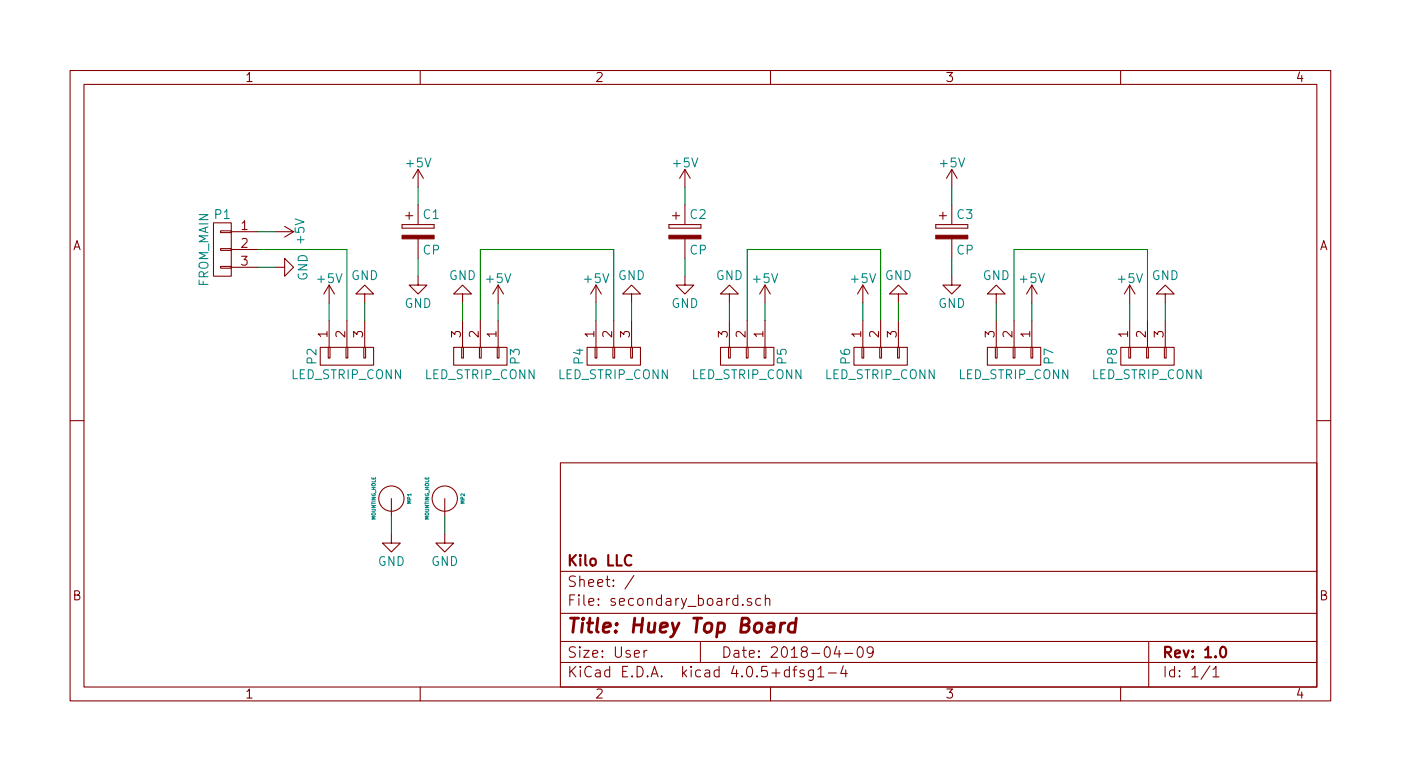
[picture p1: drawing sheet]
EESchema Schematic File Version 2
LIBS:power
LIBS:device
LIBS:transistors
LIBS:conn
LIBS:linear
LIBS:regul
LIBS:74xx
LIBS:cmos4000
LIBS:adc-dac
LIBS:memory
LIBS:xilinx
LIBS:microcontrollers
LIBS:dsp
LIBS:microchip
LIBS:analog_switches
LIBS:motorola
LIBS:texas
LIBS:intel
LIBS:audio
LIBS:interface
LIBS:digital-audio
LIBS:philips
LIBS:display
LIBS:cypress
LIBS:siliconi
LIBS:opto
LIBS:atmel
LIBS:contrib
LIBS:valves
LIBS:huey
LIBS:secondary_board-cache
EELAYER 25 0
EELAYER END
$Descr User 7874 4331
encoding utf-8
Sheet 1 1
Title "Huey Top Board"
Date "2018-04-09"
Rev "1.0"
Comp "Kilo LLC"
Comment1 ""
Comment2 ""
Comment3 ""
Comment4 ""
$EndDescr
$Comp
L CONN_01X03 P1
U 1 1
P 1250 1400
F 0 "P1" H 1250 1600 50  0000 C CNN
F 1 "FROM_MAIN" V 1350 1400 50  0000 C CNN
F 2 "Huey:LED_BOARD_CONNECTOR" H 1250 1400 50  0001 C CNN
F 3 "" H 1250 1400 50  0000 C CNN
	1    1250 1400
	-1   0    0    -1  
$EndComp
$Comp
L GND #PWR01
U 1 1
P 1550 1500
F 0 "#PWR01" H 1550 1250 50  0001 C CNN
F 1 "GND" H 1550 1350 50  0000 C CNN
F 2 "" H 1550 1500 50  0000 C CNN
F 3 "" H 1550 1500 50  0000 C CNN
	1    1550 1500
	0    -1   -1   0   
$EndComp
Wire Wire Line
	1550 1500 1450 1500
$Comp
L +5V #PWR02
U 1 1
P 1550 1300
F 0 "#PWR02" H 1550 1150 50  0001 C CNN
F 1 "+5V" H 1550 1440 50  0000 C CNN
F 2 "" H 1550 1300 50  0000 C CNN
F 3 "" H 1550 1300 50  0000 C CNN
	1    1550 1300
	0    1    1    0   
$EndComp
Wire Wire Line
	1550 1300 1450 1300
Wire Wire Line
	1450 1400 1950 1400
Wire Wire Line
	1950 1400 1950 1800
$Comp
L CONN_01X03 P2
U 1 1
P 1950 2000
F 0 "P2" H 1950 2200 50  0000 C CNN
F 1 "LED_STRIP_CONN" V 2050 2000 50  0000 C CNN
F 2 "Huey:LED_STRIP_CONN" H 1950 2000 50  0001 C CNN
F 3 "" H 1950 2000 50  0000 C CNN
	1    1950 2000
	0    -1   1    0   
$EndComp
$Comp
L GND #PWR03
U 1 1
P 2050 1700
F 0 "#PWR03" H 2050 1450 50  0001 C CNN
F 1 "GND" H 2050 1550 50  0000 C CNN
F 2 "" H 2050 1700 50  0000 C CNN
F 3 "" H 2050 1700 50  0000 C CNN
	1    2050 1700
	-1   0    0    1   
$EndComp
Wire Wire Line
	2050 1700 2050 1800
$Comp
L +5V #PWR04
U 1 1
P 1850 1700
F 0 "#PWR04" H 1850 1550 50  0001 C CNN
F 1 "+5V" H 1850 1840 50  0000 C CNN
F 2 "" H 1850 1700 50  0000 C CNN
F 3 "" H 1850 1700 50  0000 C CNN
	1    1850 1700
	1    0    0    -1  
$EndComp
Wire Wire Line
	1850 1700 1850 1800
Wire Wire Line
	2700 1400 2700 1800
$Comp
L CONN_01X03 P3
U 1 1
P 2700 2000
F 0 "P3" H 2700 2200 50  0000 C CNN
F 1 "LED_STRIP_CONN" V 2800 2000 50  0000 C CNN
F 2 "Huey:LED_STRIP_CONN" H 2700 2000 50  0001 C CNN
F 3 "" H 2700 2000 50  0000 C CNN
	1    2700 2000
	0    1    1    0   
$EndComp
$Comp
L GND #PWR05
U 1 1
P 2600 1700
F 0 "#PWR05" H 2600 1450 50  0001 C CNN
F 1 "GND" H 2600 1550 50  0000 C CNN
F 2 "" H 2600 1700 50  0000 C CNN
F 3 "" H 2600 1700 50  0000 C CNN
	1    2600 1700
	1    0    0    1   
$EndComp
Wire Wire Line
	2600 1700 2600 1800
$Comp
L +5V #PWR06
U 1 1
P 2800 1700
F 0 "#PWR06" H 2800 1550 50  0001 C CNN
F 1 "+5V" H 2800 1840 50  0000 C CNN
F 2 "" H 2800 1700 50  0000 C CNN
F 3 "" H 2800 1700 50  0000 C CNN
	1    2800 1700
	-1   0    0    -1  
$EndComp
Wire Wire Line
	2800 1700 2800 1800
Wire Wire Line
	3450 1400 3450 1800
$Comp
L CONN_01X03 P4
U 1 1
P 3450 2000
F 0 "P4" H 3450 2200 50  0000 C CNN
F 1 "LED_STRIP_CONN" V 3550 2000 50  0000 C CNN
F 2 "Huey:LED_STRIP_CONN" H 3450 2000 50  0001 C CNN
F 3 "" H 3450 2000 50  0000 C CNN
	1    3450 2000
	0    -1   1    0   
$EndComp
$Comp
L GND #PWR07
U 1 1
P 3550 1700
F 0 "#PWR07" H 3550 1450 50  0001 C CNN
F 1 "GND" H 3550 1550 50  0000 C CNN
F 2 "" H 3550 1700 50  0000 C CNN
F 3 "" H 3550 1700 50  0000 C CNN
	1    3550 1700
	-1   0    0    1   
$EndComp
Wire Wire Line
	3550 1700 3550 1800
$Comp
L +5V #PWR08
U 1 1
P 3350 1700
F 0 "#PWR08" H 3350 1550 50  0001 C CNN
F 1 "+5V" H 3350 1840 50  0000 C CNN
F 2 "" H 3350 1700 50  0000 C CNN
F 3 "" H 3350 1700 50  0000 C CNN
	1    3350 1700
	1    0    0    -1  
$EndComp
Wire Wire Line
	3350 1700 3350 1800
Wire Wire Line
	4200 1400 4200 1800
$Comp
L CONN_01X03 P5
U 1 1
P 4200 2000
F 0 "P5" H 4200 2200 50  0000 C CNN
F 1 "LED_STRIP_CONN" V 4300 2000 50  0000 C CNN
F 2 "Huey:LED_STRIP_CONN" H 4200 2000 50  0001 C CNN
F 3 "" H 4200 2000 50  0000 C CNN
	1    4200 2000
	0    1    1    0   
$EndComp
$Comp
L GND #PWR09
U 1 1
P 4100 1700
F 0 "#PWR09" H 4100 1450 50  0001 C CNN
F 1 "GND" H 4100 1550 50  0000 C CNN
F 2 "" H 4100 1700 50  0000 C CNN
F 3 "" H 4100 1700 50  0000 C CNN
	1    4100 1700
	1    0    0    1   
$EndComp
Wire Wire Line
	4100 1700 4100 1800
$Comp
L +5V #PWR010
U 1 1
P 4300 1700
F 0 "#PWR010" H 4300 1550 50  0001 C CNN
F 1 "+5V" H 4300 1840 50  0000 C CNN
F 2 "" H 4300 1700 50  0000 C CNN
F 3 "" H 4300 1700 50  0000 C CNN
	1    4300 1700
	-1   0    0    -1  
$EndComp
Wire Wire Line
	4300 1700 4300 1800
Wire Wire Line
	4950 1400 4950 1800
$Comp
L CONN_01X03 P6
U 1 1
P 4950 2000
F 0 "P6" H 4950 2200 50  0000 C CNN
F 1 "LED_STRIP_CONN" V 5050 2000 50  0000 C CNN
F 2 "Huey:LED_STRIP_CONN" H 4950 2000 50  0001 C CNN
F 3 "" H 4950 2000 50  0000 C CNN
	1    4950 2000
	0    -1   1    0   
$EndComp
$Comp
L GND #PWR011
U 1 1
P 5050 1700
F 0 "#PWR011" H 5050 1450 50  0001 C CNN
F 1 "GND" H 5050 1550 50  0000 C CNN
F 2 "" H 5050 1700 50  0000 C CNN
F 3 "" H 5050 1700 50  0000 C CNN
	1    5050 1700
	-1   0    0    1   
$EndComp
Wire Wire Line
	5050 1700 5050 1800
$Comp
L +5V #PWR012
U 1 1
P 4850 1700
F 0 "#PWR012" H 4850 1550 50  0001 C CNN
F 1 "+5V" H 4850 1840 50  0000 C CNN
F 2 "" H 4850 1700 50  0000 C CNN
F 3 "" H 4850 1700 50  0000 C CNN
	1    4850 1700
	1    0    0    -1  
$EndComp
Wire Wire Line
	4850 1700 4850 1800
Wire Wire Line
	5700 1400 5700 1800
$Comp
L CONN_01X03 P7
U 1 1
P 5700 2000
F 0 "P7" H 5700 2200 50  0000 C CNN
F 1 "LED_STRIP_CONN" V 5800 2000 50  0000 C CNN
F 2 "Huey:LED_STRIP_CONN" H 5700 2000 50  0001 C CNN
F 3 "" H 5700 2000 50  0000 C CNN
	1    5700 2000
	0    1    1    0   
$EndComp
$Comp
L GND #PWR013
U 1 1
P 5600 1700
F 0 "#PWR013" H 5600 1450 50  0001 C CNN
F 1 "GND" H 5600 1550 50  0000 C CNN
F 2 "" H 5600 1700 50  0000 C CNN
F 3 "" H 5600 1700 50  0000 C CNN
	1    5600 1700
	1    0    0    1   
$EndComp
Wire Wire Line
	5600 1700 5600 1800
$Comp
L +5V #PWR014
U 1 1
P 5800 1700
F 0 "#PWR014" H 5800 1550 50  0001 C CNN
F 1 "+5V" H 5800 1840 50  0000 C CNN
F 2 "" H 5800 1700 50  0000 C CNN
F 3 "" H 5800 1700 50  0000 C CNN
	1    5800 1700
	-1   0    0    -1  
$EndComp
Wire Wire Line
	5800 1700 5800 1800
Wire Wire Line
	6450 1400 6450 1800
$Comp
L CONN_01X03 P8
U 1 1
P 6450 2000
F 0 "P8" H 6450 2200 50  0000 C CNN
F 1 "LED_STRIP_CONN" V 6550 2000 50  0000 C CNN
F 2 "Huey:LED_STRIP_CONN" H 6450 2000 50  0001 C CNN
F 3 "" H 6450 2000 50  0000 C CNN
	1    6450 2000
	0    -1   1    0   
$EndComp
$Comp
L GND #PWR015
U 1 1
P 6550 1700
F 0 "#PWR015" H 6550 1450 50  0001 C CNN
F 1 "GND" H 6550 1550 50  0000 C CNN
F 2 "" H 6550 1700 50  0000 C CNN
F 3 "" H 6550 1700 50  0000 C CNN
	1    6550 1700
	-1   0    0    1   
$EndComp
Wire Wire Line
	6550 1700 6550 1800
$Comp
L +5V #PWR016
U 1 1
P 6350 1700
F 0 "#PWR016" H 6350 1550 50  0001 C CNN
F 1 "+5V" H 6350 1840 50  0000 C CNN
F 2 "" H 6350 1700 50  0000 C CNN
F 3 "" H 6350 1700 50  0000 C CNN
	1    6350 1700
	1    0    0    -1  
$EndComp
Wire Wire Line
	6350 1700 6350 1800
Wire Wire Line
	2700 1400 3450 1400
Wire Wire Line
	4200 1400 4950 1400
Wire Wire Line
	5700 1400 6450 1400
$Comp
L CP C1
U 1 1
P 2350 1300
F 0 "C1" H 2375 1400 50  0000 L CNN
F 1 "CP" H 2375 1200 50  0000 L CNN
F 2 "Capacitors_ThroughHole:C_Radial_D10_L13_P5" H 2388 1150 50  0001 C CNN
F 3 "" H 2350 1300 50  0000 C CNN
	1    2350 1300
	1    0    0    -1  
$EndComp
$Comp
L +5V #PWR017
U 1 1
P 2350 1050
F 0 "#PWR017" H 2350 900 50  0001 C CNN
F 1 "+5V" H 2350 1190 50  0000 C CNN
F 2 "" H 2350 1050 50  0000 C CNN
F 3 "" H 2350 1050 50  0000 C CNN
	1    2350 1050
	1    0    0    -1  
$EndComp
$Comp
L GND #PWR018
U 1 1
P 2350 1550
F 0 "#PWR018" H 2350 1300 50  0001 C CNN
F 1 "GND" H 2350 1400 50  0000 C CNN
F 2 "" H 2350 1550 50  0000 C CNN
F 3 "" H 2350 1550 50  0000 C CNN
	1    2350 1550
	1    0    0    -1  
$EndComp
Wire Wire Line
	2350 1450 2350 1550
Wire Wire Line
	2350 1050 2350 1150
$Comp
L CP C2
U 1 1
P 3850 1300
F 0 "C2" H 3875 1400 50  0000 L CNN
F 1 "CP" H 3875 1200 50  0000 L CNN
F 2 "Capacitors_ThroughHole:C_Radial_D10_L13_P5" H 3888 1150 50  0001 C CNN
F 3 "" H 3850 1300 50  0000 C CNN
	1    3850 1300
	1    0    0    -1  
$EndComp
$Comp
L +5V #PWR019
U 1 1
P 3850 1050
F 0 "#PWR019" H 3850 900 50  0001 C CNN
F 1 "+5V" H 3850 1190 50  0000 C CNN
F 2 "" H 3850 1050 50  0000 C CNN
F 3 "" H 3850 1050 50  0000 C CNN
	1    3850 1050
	1    0    0    -1  
$EndComp
$Comp
L GND #PWR020
U 1 1
P 3850 1550
F 0 "#PWR020" H 3850 1300 50  0001 C CNN
F 1 "GND" H 3850 1400 50  0000 C CNN
F 2 "" H 3850 1550 50  0000 C CNN
F 3 "" H 3850 1550 50  0000 C CNN
	1    3850 1550
	1    0    0    -1  
$EndComp
Wire Wire Line
	3850 1450 3850 1550
Wire Wire Line
	3850 1050 3850 1150
$Comp
L CP C3
U 1 1
P 5350 1300
F 0 "C3" H 5375 1400 50  0000 L CNN
F 1 "CP" H 5375 1200 50  0000 L CNN
F 2 "Capacitors_ThroughHole:C_Radial_D10_L13_P5" H 5388 1150 50  0001 C CNN
F 3 "" H 5350 1300 50  0000 C CNN
	1    5350 1300
	1    0    0    -1  
$EndComp
$Comp
L +5V #PWR021
U 1 1
P 5350 1050
F 0 "#PWR021" H 5350 900 50  0001 C CNN
F 1 "+5V" H 5350 1190 50  0000 C CNN
F 2 "" H 5350 1050 50  0000 C CNN
F 3 "" H 5350 1050 50  0000 C CNN
	1    5350 1050
	1    0    0    -1  
$EndComp
$Comp
L GND #PWR022
U 1 1
P 5350 1550
F 0 "#PWR022" H 5350 1300 50  0001 C CNN
F 1 "GND" H 5350 1400 50  0000 C CNN
F 2 "" H 5350 1550 50  0000 C CNN
F 3 "" H 5350 1550 50  0000 C CNN
	1    5350 1550
	1    0    0    -1  
$EndComp
Wire Wire Line
	5350 1450 5350 1550
Wire Wire Line
	5350 1050 5350 1150
$Comp
L MOUNTING_HOLE MP1
U 1 1
P 2200 2800
F 0 "MP1" H 2200 2700 20  0000 C CNN
F 1 "MOUNTING_HOLE" H 2200 2900 20  0000 C CNN
F 2 "Huey:MOUNTING_HOLE_#4" H 2200 2800 60  0001 C CNN
F 3 "" H 2200 2800 60  0000 C CNN
	1    2200 2800
	0    -1   -1   0   
$EndComp
$Comp
L MOUNTING_HOLE MP2
U 1 1
P 2500 2800
F 0 "MP2" H 2500 2700 20  0000 C CNN
F 1 "MOUNTING_HOLE" H 2500 2900 20  0000 C CNN
F 2 "Huey:MOUNTING_HOLE_#4" H 2500 2800 60  0001 C CNN
F 3 "" H 2500 2800 60  0000 C CNN
	1    2500 2800
	0    -1   -1   0   
$EndComp
$Comp
L GND #PWR?
U 1 1
P 2200 3000
F 0 "#PWR?" H 2200 2750 50  0001 C CNN
F 1 "GND" H 2200 2850 50  0000 C CNN
F 2 "" H 2200 3000 50  0000 C CNN
F 3 "" H 2200 3000 50  0000 C CNN
	1    2200 3000
	1    0    0    -1  
$EndComp
$Comp
L GND #PWR?
U 1 1
P 2500 3000
F 0 "#PWR?" H 2500 2750 50  0001 C CNN
F 1 "GND" H 2500 2850 50  0000 C CNN
F 2 "" H 2500 3000 50  0000 C CNN
F 3 "" H 2500 3000 50  0000 C CNN
	1    2500 3000
	1    0    0    -1  
$EndComp
Wire Wire Line
	2500 3000 2500 2900
Wire Wire Line
	2200 2900 2200 3000
$EndSCHEMATC
